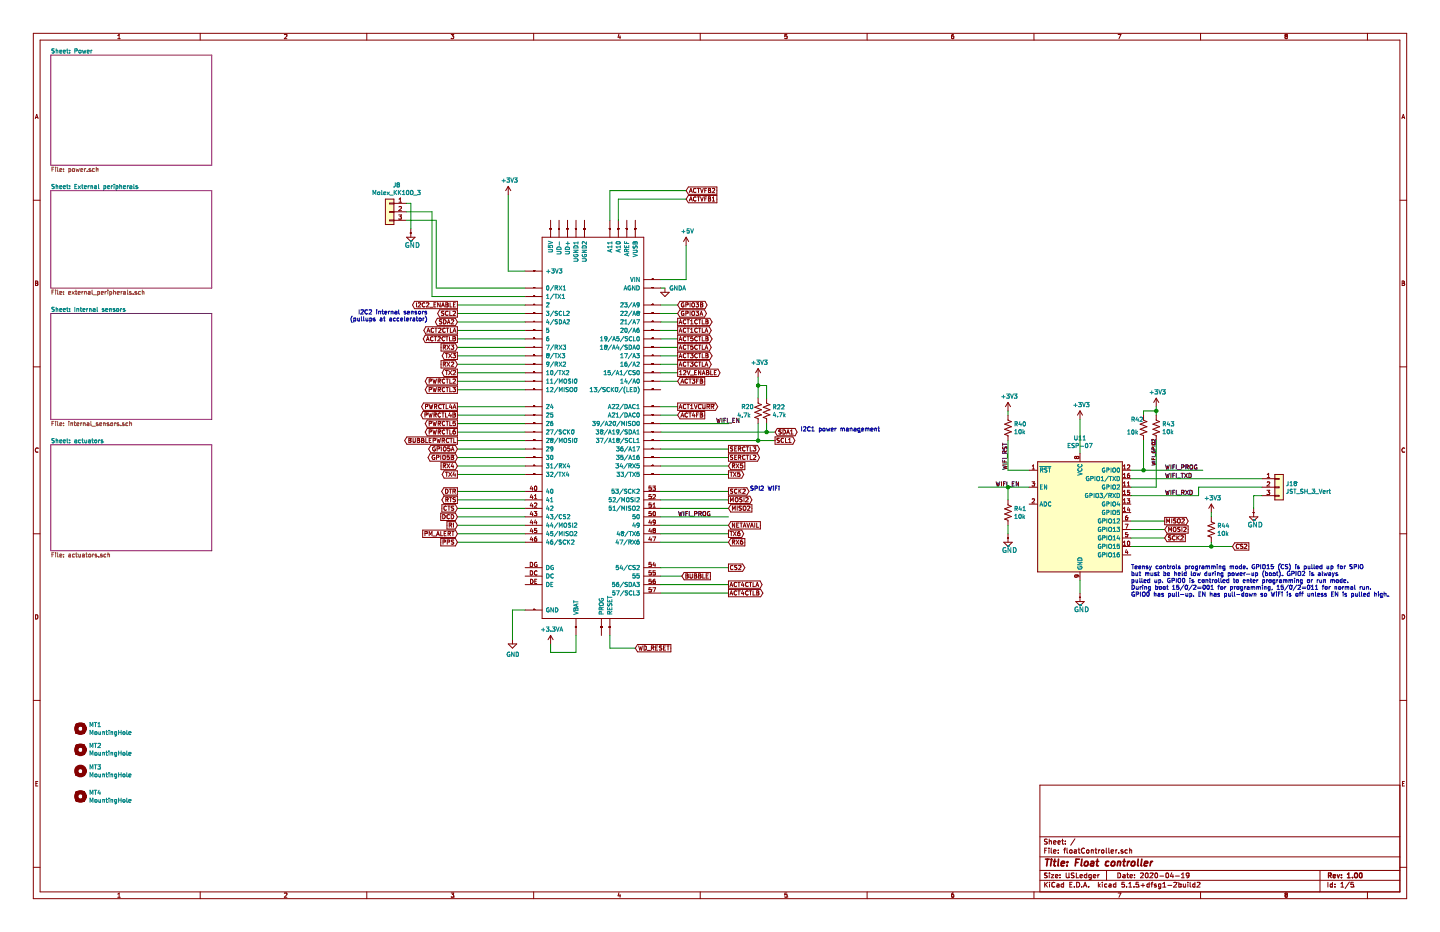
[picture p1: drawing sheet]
EESchema Schematic File Version 4
EELAYER 30 0
EELAYER END
$Descr USLedger 17000 11000
encoding utf-8
Sheet 1 5
Title "Float controller"
Date "2020-04-19"
Rev "1.00"
Comp ""
Comment1 ""
Comment2 ""
Comment3 ""
Comment4 ""
$EndDescr
Wire Wire Line
	6200 4400 5400 4400
Wire Wire Line
	6200 4300 5400 4300
Wire Wire Line
	6200 4200 5400 4200
Wire Wire Line
	6200 4100 5400 4100
Wire Wire Line
	6200 5600 5400 5600
Wire Wire Line
	6200 5500 5400 5500
Wire Wire Line
	7800 5600 8600 5600
Wire Wire Line
	7800 5500 8600 5500
Wire Wire Line
	7800 6300 8600 6300
Wire Wire Line
	7800 6400 8600 6400
Wire Wire Line
	6200 3900 5400 3900
Wire Wire Line
	6800 7500 6800 7700
Wire Wire Line
	6800 7700 6500 7700
Wire Wire Line
	7200 7500 7200 7650
Wire Wire Line
	7800 3300 8100 3300
Wire Wire Line
	8100 3300 8100 2900
Wire Wire Line
	7800 5200 8950 5200
Wire Wire Line
	7800 5100 9050 5100
$Comp
L floatController-legacy:FRAME_B_L #FRAME1
U 1 1
P 900 11400
F 0 "#FRAME1" H 900 11400 50  0001 C CNN
F 1 "FRAME_B_L" H 900 11400 50  0001 C CNN
F 2 "" H 900 11400 50  0001 C CNN
F 3 "" H 900 11400 50  0001 C CNN
	1    900  11400
	1    0    0    -1  
$EndComp
$Comp
L floatController-legacy:TEENSY_3.5_3.6 U1
U 1 1
P 7000 3800
F 0 "U1" H 7000 3800 50  0001 C CNN
F 1 "TEENSY_3.5_3.6" H 7000 3800 50  0001 C CNN
F 2 "floatController:TEENSY_3.5_3.6" H 7000 3800 50  0001 C CNN
F 3 "https://www.pjrc.com/teensy/pinout.html" H 7000 3800 50  0001 C CNN
F 4 "1568-1442-ND" H 7000 3800 50  0001 C CNN "Digikey"
	1    7000 3800
	1    0    0    -1  
$EndComp
$Sheet
S 600  2250 1900 1150
U 5EA4EECB
F0 "External peripherals" 50
F1 "external_peripherals.sch" 50
$EndSheet
$Sheet
S 600  650  1900 1300
U 5EB2DABF
F0 "Power" 50
F1 "power.sch" 50
$EndSheet
Wire Wire Line
	7200 7650 7500 7650
$Sheet
S 600  3700 1900 1250
U 5EC82343
F0 "Internal sensors" 50
F1 "internal_sensors.sch" 50
$EndSheet
$Comp
L power:+5V #PWR02
U 1 1
P 8100 2900
F 0 "#PWR02" H 8100 2750 50  0001 C CNN
F 1 "+5V" H 8115 3073 50  0000 C CNN
F 2 "" H 8100 2900 50  0001 C CNN
F 3 "" H 8100 2900 50  0001 C CNN
	1    8100 2900
	1    0    0    -1  
$EndComp
Text GLabel 9150 5100 2    50   BiDi ~ 0
SDA1
Text GLabel 9150 5200 2    50   Output ~ 0
SCL1
Text GLabel 5400 3700 0    50   Output ~ 0
SCL2
Text GLabel 5400 3800 0    50   BiDi ~ 0
SDA2
Text GLabel 8600 6200 2    50   Input ~ 0
NETAVAIL
Text GLabel 5400 4100 0    50   Input ~ 0
RX3
Text GLabel 5400 4200 0    50   Output ~ 0
TX3
Text GLabel 5400 4300 0    50   Input ~ 0
RX2
Text GLabel 5400 4400 0    50   Output ~ 0
TX2
Text GLabel 5400 5500 0    50   Input ~ 0
RX4
Text GLabel 5400 5600 0    50   Output ~ 0
TX4
Text GLabel 8600 5500 2    50   Input ~ 0
RX5
Text GLabel 8600 5600 2    50   Output ~ 0
TX5
Text GLabel 8600 6300 2    50   Output ~ 0
TX6
Text GLabel 8600 6400 2    50   Input ~ 0
RX6
Text GLabel 7500 7650 2    50   Input ~ 0
WD_RESET
Wire Wire Line
	6500 7700 6500 7600
Wire Wire Line
	6200 4800 5400 4800
Wire Wire Line
	6200 4900 5400 4900
Wire Wire Line
	6200 5000 5400 5000
Wire Wire Line
	6200 5100 5400 5100
Wire Wire Line
	6200 5200 5400 5200
Text GLabel 5400 4500 0    50   Output ~ 0
PWRCTL2
Text GLabel 5400 4600 0    50   Output ~ 0
PWRCTL3
Text GLabel 5400 5000 0    50   Output ~ 0
PWRCTL5
Text GLabel 5400 5100 0    50   Output ~ 0
PWRCTL6
Wire Wire Line
	6200 5300 5400 5300
Wire Wire Line
	6200 5400 5400 5400
Text GLabel 8600 5400 2    50   Output ~ 0
SERCTL2
Text GLabel 8600 5300 2    50   Output ~ 0
SERCTL3
Wire Wire Line
	6200 5800 5400 5800
Wire Wire Line
	6200 5900 5400 5900
Wire Wire Line
	6200 6000 5400 6000
Wire Wire Line
	6200 6100 5400 6100
Wire Wire Line
	6200 6200 5400 6200
Wire Wire Line
	6200 6300 5400 6300
Wire Wire Line
	6200 6400 5400 6400
Text GLabel 5400 5800 0    50   Output ~ 0
DTR
Text GLabel 5400 5900 0    50   Output ~ 0
RTS
Text GLabel 5400 6000 0    50   Input ~ 0
CTS
Text GLabel 5400 6100 0    50   Input ~ 0
DCD
Text GLabel 5400 6400 0    50   Input ~ 0
PPS
Text GLabel 5400 6200 0    50   Input ~ 0
RI
Text GLabel 5400 6300 0    50   Input ~ 0
PM_ALERT
Wire Wire Line
	7800 5300 8600 5300
Wire Wire Line
	7800 5400 8600 5400
Text GLabel 5400 4800 0    50   Output ~ 0
PWRCTL4A
Text GLabel 5400 4900 0    50   Output ~ 0
PWRCTL4B
Wire Wire Line
	6200 4000 5400 4000
Wire Wire Line
	6200 4500 5400 4500
Wire Wire Line
	6200 4600 5400 4600
Text GLabel 8000 3700 2    50   BiDi ~ 0
GPIO3A
Text GLabel 8000 3600 2    50   BiDi ~ 0
GPIO3B
Text GLabel 5400 5300 0    50   BiDi ~ 0
GPIO5A
Text GLabel 5400 5400 0    50   BiDi ~ 0
GPIO5B
$Comp
L Mechanical:MountingHole MT1
U 1 1
P 950 8600
F 0 "MT1" H 1050 8646 50  0000 L CNN
F 1 "MountingHole" H 1050 8555 50  0000 L CNN
F 2 "MountingHole:MountingHole_3mm_Pad" H 950 8600 50  0001 C CNN
F 3 "~" H 950 8600 50  0001 C CNN
	1    950  8600
	1    0    0    -1  
$EndComp
$Comp
L Mechanical:MountingHole MT2
U 1 1
P 950 8850
F 0 "MT2" H 850 8804 50  0000 R CNN
F 1 "MountingHole" H 850 8895 50  0000 R CNN
F 2 "MountingHole:MountingHole_3mm_Pad" H 950 8850 50  0001 C CNN
F 3 "~" H 950 8850 50  0001 C CNN
	1    950  8850
	-1   0    0    1   
$EndComp
$Comp
L Mechanical:MountingHole MT3
U 1 1
P 950 9100
F 0 "MT3" H 1050 9146 50  0000 L CNN
F 1 "MountingHole" H 1050 9055 50  0000 L CNN
F 2 "MountingHole:MountingHole_3mm_Pad" H 950 9100 50  0001 C CNN
F 3 "~" H 950 9100 50  0001 C CNN
	1    950  9100
	1    0    0    -1  
$EndComp
$Comp
L Mechanical:MountingHole MT4
U 1 1
P 950 9400
F 0 "MT4" H 1050 9446 50  0000 L CNN
F 1 "MountingHole" H 1050 9355 50  0000 L CNN
F 2 "MountingHole:MountingHole_3mm_Pad" H 950 9400 50  0001 C CNN
F 3 "~" H 950 9400 50  0001 C CNN
	1    950  9400
	1    0    0    -1  
$EndComp
$Comp
L RF_Module:ESP-07 U11
U 1 1
P 12750 6150
F 0 "U11" H 12750 7131 50  0000 C CNN
F 1 "ESP-07" H 12750 7040 50  0000 C CNN
F 2 "floatController:ESP-07" H 12750 6150 50  0001 C CNN
F 3 "http://wiki.ai-thinker.com/_media/esp8266/esp8266_series_modules_user_manual_v1.1.pdf" H 12400 6250 50  0001 C CNN
F 4 "ESP-07S-ND" H 12750 6150 50  0001 C CNN "Digikey"
F 5 "ESP-07S" H 12750 6150 50  0001 C CNN "Manufacturer pn"
	1    12750 6150
	1    0    0    -1  
$EndComp
Wire Wire Line
	13350 6150 13750 6150
Wire Wire Line
	13350 6250 13750 6250
Wire Wire Line
	13350 6350 13750 6350
Wire Wire Line
	13350 6450 14300 6450
Text GLabel 13750 6150 2    50   Output ~ 0
MISO2
Text GLabel 13750 6250 2    50   Input ~ 0
MOSI2
Text GLabel 13750 6350 2    50   Input ~ 0
SCK2
Text GLabel 14550 6450 2    50   Input ~ 0
CS2
Wire Wire Line
	7800 5800 8600 5800
Wire Wire Line
	7800 5900 8600 5900
Wire Wire Line
	7800 6000 8600 6000
Wire Wire Line
	7800 6700 8600 6700
Text GLabel 8600 5800 2    50   Output ~ 0
SCK2
Text GLabel 8600 5900 2    50   Output ~ 0
MOSI2
Text GLabel 8600 6000 2    50   Input ~ 0
MISO2
Text GLabel 8600 6700 2    50   Output ~ 0
CS2
Wire Wire Line
	12750 6850 12750 7000
$Comp
L floatController-legacy:GND #SUPPLY0103
U 1 1
P 12750 7100
F 0 "#SUPPLY0103" H 12750 7100 50  0001 C CNN
F 1 "GND" H 12675 6975 59  0000 L BNN
F 2 "" H 12750 7100 50  0001 C CNN
F 3 "" H 12750 7100 50  0001 C CNN
	1    12750 7100
	1    0    0    -1  
$EndComp
Wire Wire Line
	5150 2600 4800 2600
Wire Wire Line
	6200 3500 5100 3500
Wire Wire Line
	5100 3500 5100 2500
Wire Wire Line
	5100 2500 4800 2500
$Comp
L Connector_Generic:Conn_01x03 J8
U 1 1
P 4600 2500
F 0 "J8" H 4518 2817 50  0000 C CNN
F 1 "Molex_KK100_3" H 4518 2726 50  0000 C CNN
F 2 "Connector_Molex:Molex_KK-254_AE-6410-03A_1x03_P2.54mm_Vertical" H 4600 2500 50  0001 C CNN
F 3 "~" H 4600 2500 50  0001 C CNN
F 4 "WM13451-ND" H 4600 2500 50  0001 C CNN "Digikey"
F 5 "0022235031" H 4600 2500 50  0001 C CNN "Manufacturer pn"
	1    4600 2500
	-1   0    0    -1  
$EndComp
Wire Wire Line
	4800 2400 4850 2400
Wire Wire Line
	4850 2400 4850 2700
$Comp
L floatController-legacy:GND #SUPPLY0105
U 1 1
P 4850 2800
F 0 "#SUPPLY0105" H 4850 2800 50  0001 C CNN
F 1 "GND" H 4775 2675 59  0000 L BNN
F 2 "" H 4850 2800 50  0001 C CNN
F 3 "" H 4850 2800 50  0001 C CNN
	1    4850 2800
	1    0    0    -1  
$EndComp
Wire Wire Line
	6200 3200 6000 3200
$Comp
L power:+3V3 #PWR0125
U 1 1
P 6000 2300
F 0 "#PWR0125" H 6000 2150 50  0001 C CNN
F 1 "+3V3" H 6015 2473 50  0000 C CNN
F 2 "" H 6000 2300 50  0001 C CNN
F 3 "" H 6000 2300 50  0001 C CNN
	1    6000 2300
	1    0    0    -1  
$EndComp
Wire Wire Line
	8950 5200 8950 5000
Connection ~ 8950 5200
Wire Wire Line
	8950 5200 9150 5200
Wire Wire Line
	9050 5100 9050 5000
Connection ~ 9050 5100
Wire Wire Line
	9050 5100 9150 5100
$Comp
L Device:R_US R20
U 1 1
P 8950 4850
F 0 "R20" H 8750 4900 50  0000 L CNN
F 1 "4.7k" H 8700 4800 50  0000 L CNN
F 2 "Resistor_SMD:R_0603_1608Metric_Pad1.05x0.95mm_HandSolder" V 8990 4840 50  0001 C CNN
F 3 "~" H 8950 4850 50  0001 C CNN
F 4 "P4.7KGCT-ND" H 8950 4850 50  0001 C CNN "Digikey"
F 5 "5%, 1/10W" H 8950 4850 50  0001 C CNN "Rating"
F 6 "ERJ-3GEYJ472V" H 8950 4850 50  0001 C CNN "Manufacturer pn"
	1    8950 4850
	1    0    0    -1  
$EndComp
$Comp
L Device:R_US R22
U 1 1
P 9050 4850
F 0 "R22" H 9118 4896 50  0000 L CNN
F 1 "4.7k" H 9118 4805 50  0000 L CNN
F 2 "Resistor_SMD:R_0603_1608Metric_Pad1.05x0.95mm_HandSolder" V 9090 4840 50  0001 C CNN
F 3 "~" H 9050 4850 50  0001 C CNN
F 4 "P4.7KGCT-ND" H 9050 4850 50  0001 C CNN "Digikey"
F 5 "5%, 1/10W" H 9050 4850 50  0001 C CNN "Rating"
F 6 "ERJ-3GEYJ472V" H 9050 4850 50  0001 C CNN "Manufacturer pn"
	1    9050 4850
	1    0    0    -1  
$EndComp
Wire Wire Line
	8950 4700 8950 4550
Wire Wire Line
	8950 4550 9050 4550
Wire Wire Line
	9050 4550 9050 4700
Wire Wire Line
	8950 4550 8950 4450
Connection ~ 8950 4550
$Comp
L power:+3V3 #PWR0126
U 1 1
P 8950 4450
F 0 "#PWR0126" H 8950 4300 50  0001 C CNN
F 1 "+3V3" H 8965 4623 50  0000 C CNN
F 2 "" H 8950 4450 50  0001 C CNN
F 3 "" H 8950 4450 50  0001 C CNN
	1    8950 4450
	1    0    0    -1  
$EndComp
Wire Wire Line
	5150 2600 5150 3400
Wire Wire Line
	5150 3400 6200 3400
Wire Wire Line
	7800 6200 8600 6200
Text Notes 9450 5100 0    50   ~ 0
I2C1 power management\n
Text Notes 5050 3800 2    50   ~ 0
I2C2 internal sensors\n(pullups at accelerator)\n
Text Notes 8850 5800 0    50   ~ 0
SPI2 WiFi\n
Wire Wire Line
	6200 7200 6050 7200
Wire Wire Line
	6050 7200 6050 7550
$Comp
L power:GND #PWR0123
U 1 1
P 6050 7550
F 0 "#PWR0123" H 6050 7300 50  0001 C CNN
F 1 "GND" H 6055 7377 50  0000 C CNN
F 2 "" H 6050 7550 50  0001 C CNN
F 3 "" H 6050 7550 50  0001 C CNN
	1    6050 7550
	1    0    0    -1  
$EndComp
$Sheet
S 600  5250 1900 1250
U 5EC52B81
F0 "actuators" 50
F1 "actuators.sch" 50
$EndSheet
Text GLabel 8000 4800 2    50   Output ~ 0
ACT1VCURR
Wire Wire Line
	7800 3900 8000 3900
Wire Wire Line
	7800 3800 8000 3800
Wire Wire Line
	7800 3700 8000 3700
Wire Wire Line
	7800 3600 8000 3600
Text GLabel 8000 3900 2    50   Output ~ 0
ACT1CTLA
Text GLabel 8000 3800 2    50   Output ~ 0
ACT1CTLB
Text GLabel 5400 3900 0    50   Output ~ 0
ACT2CTLA
Text GLabel 5400 4000 0    50   Output ~ 0
ACT2CTLB
Wire Wire Line
	7800 4400 8000 4400
Wire Wire Line
	7800 4500 8000 4500
Wire Wire Line
	7800 4300 8000 4300
Text GLabel 8000 4300 2    50   Output ~ 0
ACT3CTLA
Wire Wire Line
	7300 2600 7300 2350
Wire Wire Line
	7300 2350 8100 2350
Wire Wire Line
	7200 2600 7200 2250
Wire Wire Line
	7200 2250 8100 2250
Text GLabel 8100 2250 2    50   Input ~ 0
ACTVFB2
Text GLabel 8100 2350 2    50   Input ~ 0
ACTVFB1
Wire Wire Line
	7800 6800 8050 6800
Text GLabel 8050 6800 2    50   Input ~ 0
BUBBLE
Wire Wire Line
	7800 4200 8000 4200
Text GLabel 8000 4200 2    50   Output ~ 0
ACT3CTLB
$Comp
L power:GNDA #PWR0131
U 1 1
P 7850 3400
F 0 "#PWR0131" H 7850 3150 50  0001 C CNN
F 1 "GNDA" H 8000 3400 50  0000 C CNN
F 2 "" H 7850 3400 50  0001 C CNN
F 3 "" H 7850 3400 50  0001 C CNN
	1    7850 3400
	1    0    0    -1  
$EndComp
Wire Wire Line
	7800 3400 7850 3400
Wire Wire Line
	13350 5750 13650 5750
Wire Wire Line
	13650 5750 13650 5200
$Comp
L Device:R_US R43
U 1 1
P 13650 5050
F 0 "R43" H 13718 5096 50  0000 L CNN
F 1 "10k" H 13718 5005 50  0000 L CNN
F 2 "Resistor_SMD:R_0603_1608Metric_Pad1.05x0.95mm_HandSolder" V 13690 5040 50  0001 C CNN
F 3 "~" H 13650 5050 50  0001 C CNN
F 4 "P10KGCT-ND" H 13650 5050 50  0001 C CNN "Digikey"
F 5 "ERJ-3GEYJ103V" H 13650 5050 50  0001 C CNN "Manufacturer pn"
	1    13650 5050
	1    0    0    -1  
$EndComp
Wire Wire Line
	13650 4900 13650 4850
$Comp
L power:+3V3 #PWR0167
U 1 1
P 13650 4800
F 0 "#PWR0167" H 13650 4650 50  0001 C CNN
F 1 "+3V3" H 13665 4973 50  0000 C CNN
F 2 "" H 13650 4800 50  0001 C CNN
F 3 "" H 13650 4800 50  0001 C CNN
	1    13650 4800
	1    0    0    -1  
$EndComp
Wire Wire Line
	12150 5550 11900 5550
Wire Wire Line
	11900 5550 11900 5200
$Comp
L Device:R_US R40
U 1 1
P 11900 5050
F 0 "R40" H 11968 5096 50  0000 L CNN
F 1 "10k" H 11968 5005 50  0000 L CNN
F 2 "Resistor_SMD:R_0603_1608Metric_Pad1.05x0.95mm_HandSolder" V 11940 5040 50  0001 C CNN
F 3 "~" H 11900 5050 50  0001 C CNN
F 4 "P10KGCT-ND" H 11900 5050 50  0001 C CNN "Digikey"
F 5 "ERJ-3GEYJ103V" H 11900 5050 50  0001 C CNN "Manufacturer pn"
	1    11900 5050
	1    0    0    -1  
$EndComp
Wire Wire Line
	11900 4900 11900 4850
$Comp
L power:+3V3 #PWR0168
U 1 1
P 11900 4850
F 0 "#PWR0168" H 11900 4700 50  0001 C CNN
F 1 "+3V3" H 11915 5023 50  0000 C CNN
F 2 "" H 11900 4850 50  0001 C CNN
F 3 "" H 11900 4850 50  0001 C CNN
	1    11900 4850
	1    0    0    -1  
$EndComp
Wire Wire Line
	12750 5350 12750 4950
$Comp
L power:+3V3 #PWR0169
U 1 1
P 12750 4950
F 0 "#PWR0169" H 12750 4800 50  0001 C CNN
F 1 "+3V3" H 12765 5123 50  0000 C CNN
F 2 "" H 12750 4950 50  0001 C CNN
F 3 "" H 12750 4950 50  0001 C CNN
	1    12750 4950
	1    0    0    -1  
$EndComp
Wire Wire Line
	13350 5550 13500 5550
Wire Wire Line
	13500 5550 13500 5200
$Comp
L Device:R_US R42
U 1 1
P 13500 5050
F 0 "R42" H 13350 5150 50  0000 L CNN
F 1 "10k" H 13300 5000 50  0000 L CNN
F 2 "Resistor_SMD:R_0603_1608Metric_Pad1.05x0.95mm_HandSolder" V 13540 5040 50  0001 C CNN
F 3 "~" H 13500 5050 50  0001 C CNN
F 4 "P10KGCT-ND" H 13500 5050 50  0001 C CNN "Digikey"
F 5 "ERJ-3GEYJ103V" H 13500 5050 50  0001 C CNN "Manufacturer pn"
	1    13500 5050
	1    0    0    -1  
$EndComp
Wire Wire Line
	13500 4900 13500 4850
Wire Wire Line
	13500 4850 13650 4850
Connection ~ 13650 4850
Wire Wire Line
	13650 4850 13650 4800
Wire Wire Line
	7800 6100 8600 6100
Text Label 8000 6100 0    50   ~ 0
WIFI_PROG
Wire Wire Line
	7800 5000 8600 5000
Text Label 8450 5000 0    50   ~ 0
WIFI_EN
Wire Wire Line
	12150 5750 11900 5750
Text Label 11750 5750 0    50   ~ 0
WIFI_EN
Wire Wire Line
	13500 5550 14200 5550
Connection ~ 13500 5550
Text Label 13750 5550 0    50   ~ 0
WIFI_PROG
$Comp
L Connector_Generic:Conn_01x03 J18
U 1 1
P 15100 5750
F 0 "J18" H 15180 5792 50  0000 L CNN
F 1 "JST_SH_3_Vert" H 15180 5701 50  0000 L CNN
F 2 "Connector_JST:JST_SH_BM03B-SRSS-TB_1x03-1MP_P1.00mm_Vertical" H 15100 5750 50  0001 C CNN
F 3 "~" H 15100 5750 50  0001 C CNN
F 4 "455-1789-1-ND" H 15100 5750 50  0001 C CNN "Digikey"
F 5 "BM03B-SRSS-TB(LF)(SN)" H 15100 5750 50  0001 C CNN "Manufacturer pn"
	1    15100 5750
	1    0    0    -1  
$EndComp
Wire Wire Line
	13350 5650 14900 5650
Wire Wire Line
	13350 5850 14150 5850
Wire Wire Line
	14150 5850 14150 5750
Wire Wire Line
	14150 5750 14900 5750
Wire Wire Line
	14900 5850 14800 5850
Wire Wire Line
	14800 5850 14800 6000
$Comp
L floatController-legacy:GND #SUPPLY0119
U 1 1
P 14800 6100
F 0 "#SUPPLY0119" H 14800 6100 50  0001 C CNN
F 1 "GND" H 14725 5975 59  0000 L BNN
F 2 "" H 14800 6100 50  0001 C CNN
F 3 "" H 14800 6100 50  0001 C CNN
	1    14800 6100
	1    0    0    -1  
$EndComp
Wire Wire Line
	11900 5750 11900 5900
Connection ~ 11900 5750
Wire Wire Line
	11900 5750 11550 5750
$Comp
L Device:R_US R41
U 1 1
P 11900 6050
F 0 "R41" H 11968 6096 50  0000 L CNN
F 1 "10k" H 11968 6005 50  0000 L CNN
F 2 "Resistor_SMD:R_0603_1608Metric_Pad1.05x0.95mm_HandSolder" V 11940 6040 50  0001 C CNN
F 3 "~" H 11900 6050 50  0001 C CNN
F 4 "P10KGCT-ND" H 11900 6050 50  0001 C CNN "Digikey"
F 5 "ERJ-3GEYJ103V" H 11900 6050 50  0001 C CNN "Manufacturer pn"
	1    11900 6050
	1    0    0    -1  
$EndComp
$Comp
L floatController-legacy:GND #SUPPLY0120
U 1 1
P 11900 6400
F 0 "#SUPPLY0120" H 11900 6400 50  0001 C CNN
F 1 "GND" H 11825 6275 59  0000 L BNN
F 2 "" H 11900 6400 50  0001 C CNN
F 3 "" H 11900 6400 50  0001 C CNN
	1    11900 6400
	1    0    0    -1  
$EndComp
Wire Wire Line
	11900 6200 11900 6300
Text Label 11900 5550 1    50   ~ 0
WIFI_RST
Text Label 13750 5650 0    50   ~ 0
WIFI_TXD
Text Label 13750 5850 0    50   ~ 0
WIFI_RXD
Text Label 13650 5500 1    39   ~ 0
WIFI_GPIO2
Wire Wire Line
	14300 6450 14300 6400
Connection ~ 14300 6450
Wire Wire Line
	14300 6450 14550 6450
$Comp
L Device:R_US R44
U 1 1
P 14300 6250
F 0 "R44" H 14368 6296 50  0000 L CNN
F 1 "10k" H 14368 6205 50  0000 L CNN
F 2 "Resistor_SMD:R_0603_1608Metric_Pad1.05x0.95mm_HandSolder" V 14340 6240 50  0001 C CNN
F 3 "~" H 14300 6250 50  0001 C CNN
F 4 "P10KGCT-ND" H 14300 6250 50  0001 C CNN "Digikey"
F 5 "ERJ-3GEYJ103V" H 14300 6250 50  0001 C CNN "Manufacturer pn"
	1    14300 6250
	1    0    0    -1  
$EndComp
Wire Wire Line
	14300 6100 14300 6050
$Comp
L power:+3V3 #PWR0170
U 1 1
P 14300 6050
F 0 "#PWR0170" H 14300 5900 50  0001 C CNN
F 1 "+3V3" H 14315 6223 50  0000 C CNN
F 2 "" H 14300 6050 50  0001 C CNN
F 3 "" H 14300 6050 50  0001 C CNN
	1    14300 6050
	1    0    0    -1  
$EndComp
Text Notes 13350 7050 0    50   ~ 0
Teensy controls programming mode. GPIO15 (CS) is pulled up for SPIO\nbut must be held low during power-up (boot). GPIO2 is always \npulled up. GPIO0 is controlled to enter programming or run mode.\nDuring boot 15/0/2=001 for programming, 15/0/2=011 for normal run.  \nGPIO0 has pull-up. EN has pull-down so WiFi is off unless EN is pulled high.
Wire Wire Line
	6200 3600 5400 3600
Text GLabel 5400 3600 0    50   Output ~ 0
I2C2_ENABLE
Wire Wire Line
	6000 2300 6000 3200
Wire Wire Line
	5400 3800 6200 3800
Wire Wire Line
	5400 3700 6200 3700
Text GLabel 5400 5200 0    50   Output ~ 0
BUBBLEPWRCTL
Text GLabel 8000 4500 2    50   Input ~ 0
ACT3FB
Wire Wire Line
	7800 6900 8600 6900
Wire Wire Line
	7800 7000 8600 7000
Text GLabel 8600 6900 2    50   Output ~ 0
ACT4CTLA
Text GLabel 8600 7000 2    50   Output ~ 0
ACT4CTLB
Text GLabel 8000 4400 2    50   Output ~ 0
12V_ENABLE
Text GLabel 8000 4900 2    50   Input ~ 0
ACT4FB
Wire Wire Line
	7800 4800 8000 4800
Wire Wire Line
	7800 4900 8000 4900
Wire Wire Line
	7800 4000 8000 4000
Wire Wire Line
	7800 4100 8000 4100
Text GLabel 8000 4000 2    50   Output ~ 0
ACT5CTLB
Text GLabel 8000 4100 2    50   Output ~ 0
ACT5CTLA
$Comp
L power:+3.3VA #PWR0103
U 1 1
P 6500 7600
F 0 "#PWR0103" H 6500 7450 50  0001 C CNN
F 1 "+3.3VA" H 6515 7773 50  0000 C CNN
F 2 "" H 6500 7600 50  0001 C CNN
F 3 "" H 6500 7600 50  0001 C CNN
	1    6500 7600
	1    0    0    -1  
$EndComp
$EndSCHEMATC
